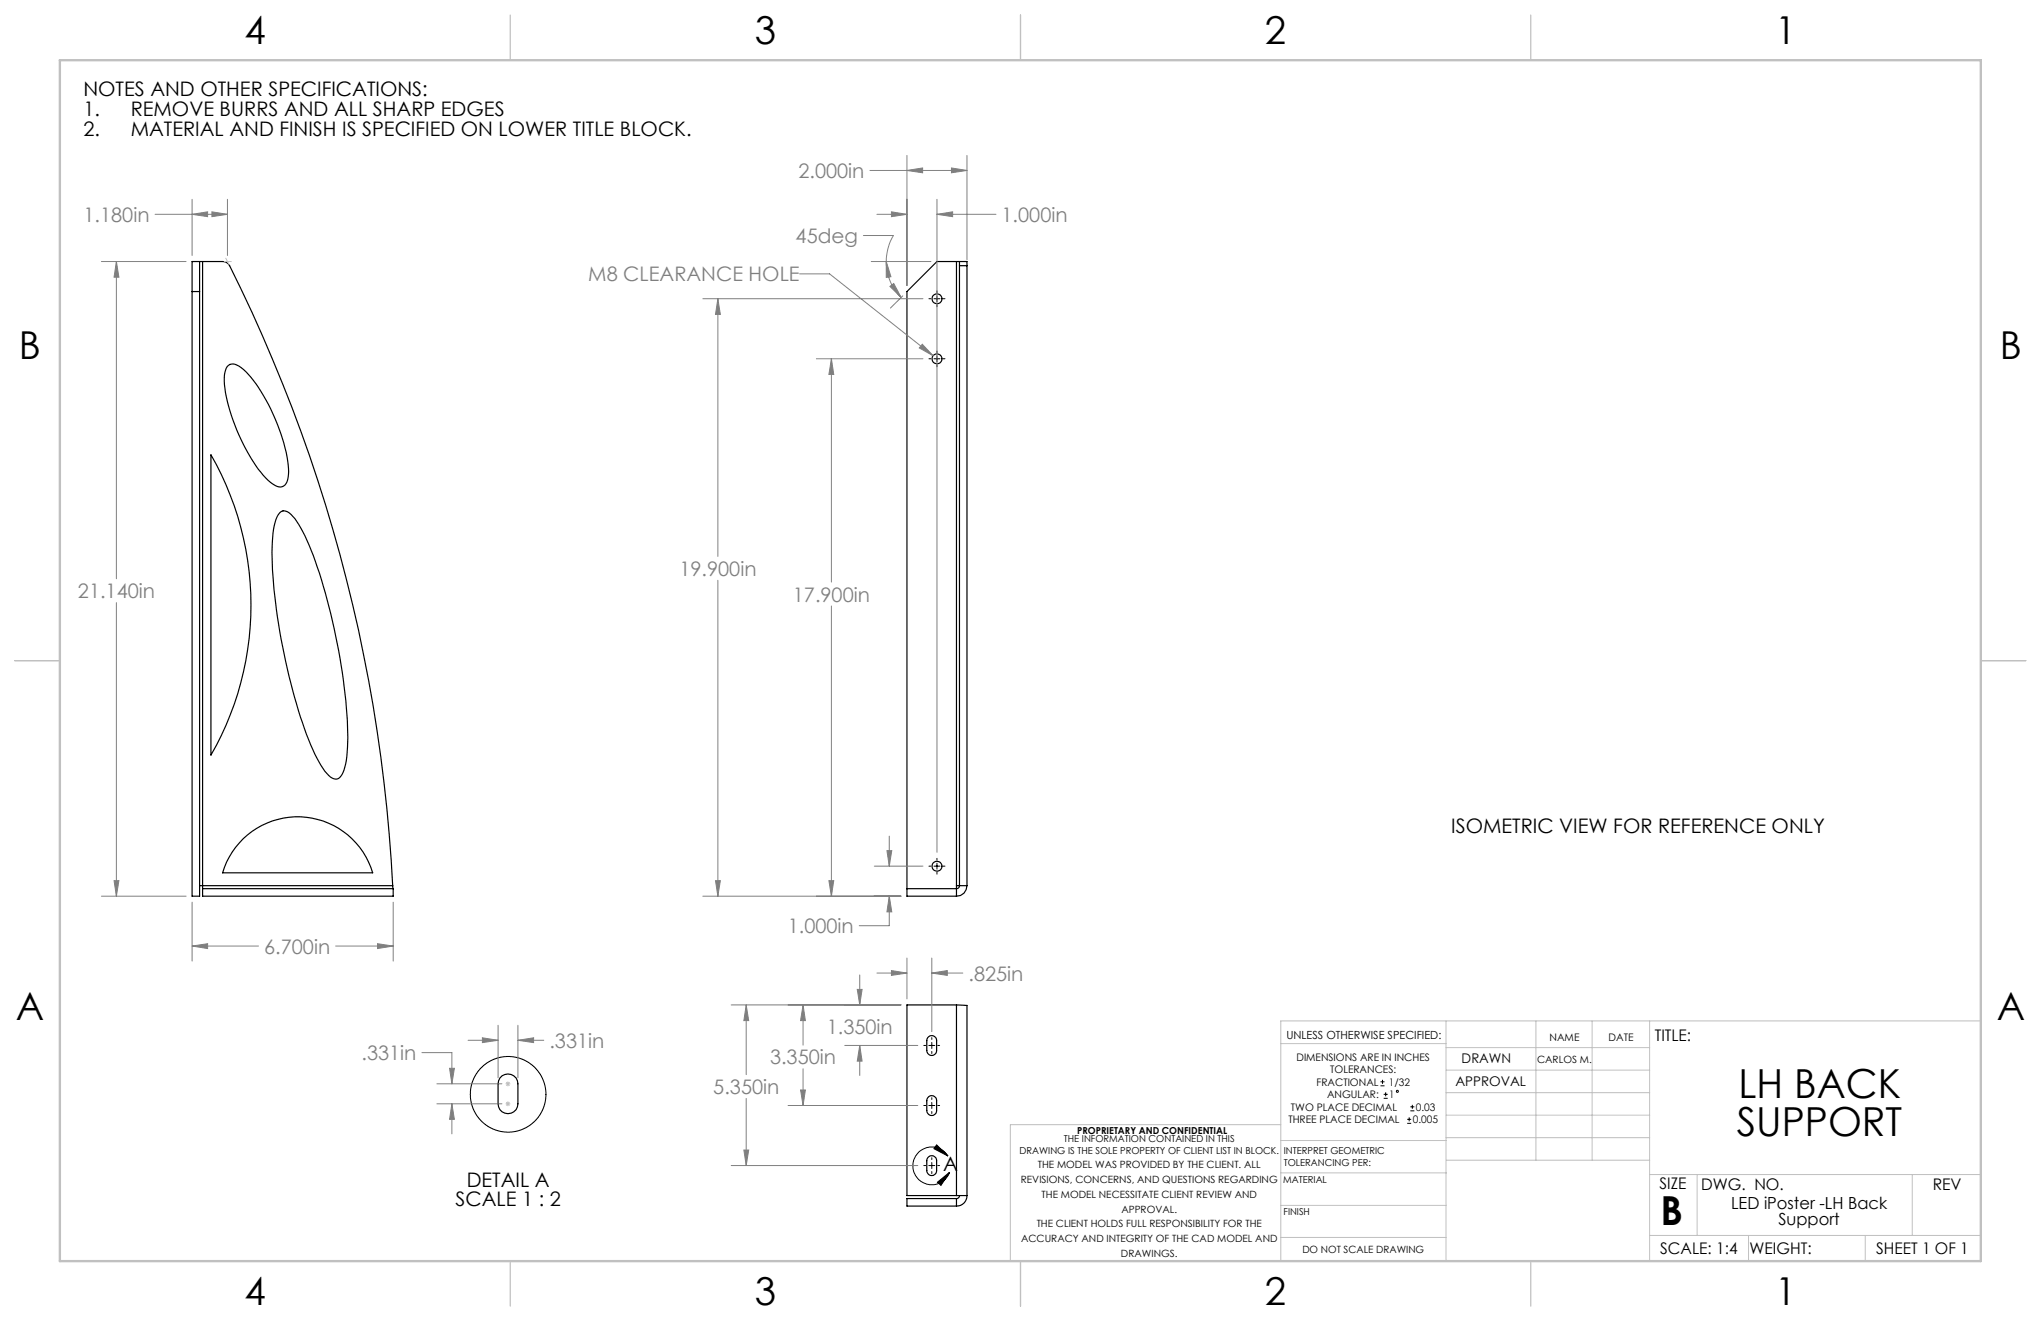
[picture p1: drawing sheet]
<svg xmlns="http://www.w3.org/2000/svg" width="432mm" height="279mm" viewBox="0 0 432 279" stroke-linecap="round" stroke-linejoin="round" font-family="sans-serif">
<g fill="none" stroke="#c0c0c0" stroke-width=".21">
<path d="M47.4 55.3h1.5M47.8 54.6l.6 1.3M305.9 215.9v50.8M324.9 215.9v29.5M336.8 215.9v29.5M349 215.9v50.8M419.1 215.9h-148.1v50.8M107 229.2h1M107 233.5h1M107.1 228.9l.7 .7M107.1 233.1l.7 .7M107.5 228.7v1.1"/>
<path d="M107.5 232.9v1.1M107.8 228.9l-.7 .7M107.8 233.1l-.7 .7M271 237.9h-57.3v28.8M271 220.7h34.9M305.9 231.1h43.1M305.9 226.3h43.1M305.9 221.6h43.1M305.9 235.9h43.1M271 255h34.9M271 248.1h35M271 241.2h35"/>
<path d="M305.9 240.6h43.1M306 245.4h43M349 248.4h70.1M359.1 248.4v12.9M404.6 248.4v12.9M271 261.7h34.9M349 261.3h70.1M369.9 261.3v5.4M394.6 261.3v5.4"/>
</g>
<path d="M107.9 3.2v9.5M215.9 3.2v9.5M323.8 3.2v9.5M3.1 139.7h9.6M419.1 139.7h9.5M107.9 266.7v9.6M215.9 266.7v9.6M323.8 266.7v9.6" fill="none" stroke="#c0c0c0" stroke-width=".25"/>
<path d="M12.7 12.7h406.4v254h-406.4z" fill="none" stroke="#c0c0c0" stroke-width=".5"/>
<g fill="none" stroke="#000" stroke-width=".25">
<path d="M40.6 55.3h1.6v134.2h-1.6zM42.2 55.3h.7M42.9 55.3h4.2a1.68 1.68 0 0 1 1.5 .9 330 330 0 0 1 34.5 131.1M42.9 55.3v132M202.4 55.3h.6M202.4 55.3v134.2M202.4 55.3h-4.2l-6.3 6.4v127.8h10.5M203 56.2v131.1M203 55.3v.9M203 55.3h1.6v.9M203 56.2h1.6M204.6 56.2v131.1"/>
<path d="M40.6 61.7h1.6M48.1 77.5a1.77 1.77 0 0 1 2.5-.1 22.4 22.4 0 0 1 6.2 8.1 33.5 33.5 0 0 1 4.2 14.9 2.3 2.3 0 0 1-1.6 2.6 6.1 6.1 0 0 1-3.7-2.5 39.1 39.1 0 0 1-8.3-19.9l.2-1.9zM44.6 96.2a63.8 63.8 0 0 1 0 63.5zM59.3 108.4a1.9 1.9 0 0 1 2.7 .9 33.1 33.1 0 0 1 5.1 10.7 122.7 122.7 0 0 1 6.5 37.1 15.6 15.6 0 0 1-1.2 6.7 1.46 1.46 0 0 1-2.5 .5 18.4 18.4 0 0 1-4.2-6.8 126.3 126.3 0 0 1-8.2-40.6 17.6 17.6 0 0 1 1.3-7.9zM51.4 177.4a16.6 16.6 0 0 1 27.4 7.2h-31.7a16.8 16.8 0 0 1 4.3-7.2zM42.2 187.3h.7M42.9 187.3v.7M42.9 187.3h40.2M42.9 188h40.3M42.9 188v1.5h40.3v-1.5M83.1 187.3l.1 .7M202.4 187.3h.6"/>
<path d="M203 187.3a.6 .6 0 0 1-.6 .7h-10.5M203 187.3h1.6M204.6 187.3a2.17 2.17 0 0 1-2.2 2.2M196.5 219.3a1.02 1.02 0 0 1 1.1-.2 1.02 1.02 0 0 1 .6 1v2.1a1.04 1.04 0 0 1-1.1 1 1.04 1.04 0 0 1-1-1v-2.4zM202.4 212.5l2.2 .2v40.2M202.4 212.5v40.4M202.4 212.5h-10.5v40.4h10.5M105.8 228a2.12 2.12 0 0 1 2.3-.7 2.12 2.12 0 0 1 1.5 1.9v4.3a2.1 2.1 0 0 1-2.1 2 2.1 2.1 0 0 1-2.1-2v-4.3zM196.5 232a1.02 1.02 0 0 1 1.1-.2 1.02 1.02 0 0 1 .6 1v2.1a1.04 1.04 0 0 1-1.1 1 1.04 1.04 0 0 1-1-1v-2.4zM196.5 244.7a1.02 1.02 0 0 1 1.1-.2 1.02 1.02 0 0 1 .6 1v2.1a1.04 1.04 0 0 1-1.1 1 1.04 1.04 0 0 1-1-1v-2.4zM202.4 252.9h2.2M202.4 253.5v1.6"/>
<path d="M202.4 253.5h-10.5v1.6h10.5M203 252.9a.6 .6 0 0 1-.6 .6M204.6 252.9a2.17 2.17 0 0 1-2.2 2.2"/>
<circle cx="198.2" cy="75.9" r="1.05"/>
<circle cx="198.2" cy="63.2" r="1.05"/>
<circle cx="198.2" cy="183.2" r="1.05"/>
</g>
<g fill="none" stroke="#000" stroke-width=".21">
<path d="M196.5 75.9h.5M196.5 63.2h.5M197.6 75.9h1.3M197.6 63.2h1.3M198.2 61.5v.4M198.2 62.5v1.3M198.2 64.5v.4M198.2 74.2v.4M198.2 75.2v1.3M198.2 77.2v.4M199.5 75.9h.4M199.5 63.2h.4"/>
<path d="M196.5 183.2h.5M197.6 183.2h1.3M198.2 181.5v.4M198.2 182.6v1.2M198.2 184.5v.4M199.5 183.2h.4M197.1 219.5v.4M195.4 221.1h.5M195.4 233.8h.5M196.5 221.1h1.3M196.5 233.8h1.3M197.1 220.5v1.3"/>
<path d="M197.1 222.4v.4M197.1 232.2v.4M197.1 233.2v1.3M197.1 235.1v.4M198.4 221.1h.4M198.4 233.8h.4M195.4 246.5h.5M196.5 246.5h1.3M197.1 244.9v.4M197.1 245.9v1.3M197.1 247.8v.4M198.2 242.1l2.4 2.4-3-1.5z"/>
<path d="M198.3 250l2.6-2.1-1.8 2.8zM198.4 246.5h.4M200.6 244.5a4 4 0 0 0-6.3-.8 4 4 0 0 0 .7 6.3 4 4 0 0 0 5.9-2.1"/>
<circle cx="107.5" cy="231.5" r="8"/>
</g>
<g fill="none" stroke="#808080" stroke-width=".21">
<path d="M184 36.1h20.6M191.9 36.1l3.3-.6v1zM191.9 32.9v27.5M201.3 35.5l3.3 .6-3.3 .4zM204.6 32.9v22M21.4 55.3h18M24.6 55.3l.6 3.3h-1.1zM24.6 55.3v67.1M32.8 45.3h15.3M40.6 45.3l3.3-.5v1zM40.6 42.2v11.8M44.8 44.8l3.3 .5-3.3 .5z"/>
<path d="M48.1 42.2v11.8M169.2 57.9h6.3l21.9 17.3M182.7 49.8h6.3a10.8 10.8 0 0 0-1.5 5.5M184.3 55.3h12.7M185.5 45.3h6.4M187.5 55.3l1 3.2-1 .2zM187.5 55.3a10.6 10.6 0 0 0 3.1 7.6M188.6 44.8l3.3 .5-3.3 .5zM198.2 45.3l3.3-.5v1zM198.2 42.2v138.1M198.2 45.3h12.5M148.7 63.2h46.6"/>
<path d="M151.9 63.2l.5 3.3h-1zM151.9 63.2v54.5M172.7 75.9h22.6M175.9 75.9l.5 3.3h-1zM175.9 75.9v47.2M188.3 60.6l.8-.6 1.5 2.9zM191 62.6l-2.6 2.6M195.1 72.8l2.3 2.4-2.9-1.6zM24.6 127.5v62M151.9 122.7v66.8M175.9 128.2v61.3M187.6 179.9h1.1l-.6 3.3z"/>
<path d="M188.1 176.8v6.4M21.4 189.5h18M24.1 186.3h1.1l-.6 3.2zM40.6 190.8v12.5M79.9 199.6l3.3 .5-3.3 .5zM83.2 190.8v12.5M148.7 189.5h41.9M151.4 186.3h1l-.5 3.2zM175.4 186.3h1l-.5 3.2zM185 183.2h10.3M188.1 189.5l.6 3.4h-1.1zM188.1 189.5v6.3h-6.3"/>
<path d="M40.6 200.1l3.3-.5v1zM40.6 200.1h14.1M71 200.1h12.2M102.1 219.5l3.3 .5-3.3 .5zM105.4 216.9v11.1M109.6 216.9v11.1M154.7 212.5h35.9M157.9 212.5l.5 3.4h-1zM157.9 212.5v14.8M169.9 212.5l.5 3.4h-1zM169.9 212.5v8.6M181.4 209.3h1l-.5 3.2z"/>
<path d="M181.9 206.2v6.3M185.5 205.8h6.4M188.6 205.3l3.3 .5-3.3 .5zM191.9 202.6v8.7M197.1 205.8l3.3-.5v1zM197.1 202.6v15.6M197.1 205.8h6.6M89.3 222.6h6.3v6.6M92.4 229.2h13.8M92.4 233.5h13.8M95.1 226h1l-.5 3.2zM95.6 233.5l.5 3.2h-1z"/>
<path d="M95.6 233.5v6.3M99 220h6.4M109.6 220l3.3-.5v1zM109.6 220h5.4M157.9 232.3v14.2M166.7 233.8h27.5M169.4 230.5h1l-.5 3.3zM169.9 226.1v7.7M178.7 221.1h15.5M181.9 221.1l.5 3.3h-1zM181.9 221.1v6.4M154.7 246.5h39.5"/>
<path d="M157.4 243.2h1l-.5 3.3z"/>
</g>
<path d="M198.2 242.1l2.4 2.4-3-1.5zM198.3 250l2.6-2.1-1.8 2.8z" fill="#000"/>
<g fill="#808080">
<path d="M201.3 35.5l3.3 .6-3.3 .4zM191.9 36.1l3.3-.6v1zM188.6 44.8l3.3 .5-3.3 .5zM198.2 45.3l3.3-.5v1zM187.5 55.3l1 3.2-1 .2zM188.3 60.6l.8-.6 1.5 2.9zM188.1 189.5l.6 3.4h-1.1zM187.6 179.9h1.1l-.6 3.3zM175.4 186.3h1l-.5 3.2zM175.9 75.9l.5 3.3h-1zM151.4 186.3h1l-.5 3.2zM151.9 63.2l.5 3.3h-1zM195.1 72.8l-.6 .8 2.9 1.6zM24.6 55.3l.6 3.3h-1.1zM24.1 186.3h1.1l-.6 3.2zM40.6 200.1l3.3-.5v1zM79.9 199.6l3.3 .5-3.3 .5zM181.4 209.3h1l-.5 3.2zM181.9 221.1l.5 3.3h-1zM169.9 212.5l.5 3.4h-1zM169.4 230.5h1l-.5 3.3zM157.9 212.5l.5 3.4h-1zM157.4 243.2h1l-.5 3.3zM188.6 205.3l3.3 .5-3.3 .5zM197.1 205.8l3.3-.5v1zM102.1 219.5l3.3 .5-3.3 .5zM109.6 220l3.3-.5v1z"/>
<path d="M44.8 44.8l3.3 .5-3.3 .5zM40.6 45.3l3.3-.5v1zM95.1 226h1l-.5 3.2zM95.6 233.5l.5 3.2h-1z"/>
</g>
<g fill="none" stroke="#000" stroke-width=".21">
<path d="M292.1 229.7h.8M292.1 228.8h.8M292.5 228.4v.8M292.7 232.3h.9M292.7 231.5h.9M293.2 231v.9M297.7 237.6h.9M297.7 236.7h.9M298.1 236.3v.9M298.4 234.9h.8M298.4 234.1h.8M298.8 233.7v.8"/>
<circle cx="295.6" cy="230.8" r=".21"/>
</g>
<g font-size="8.5">
<text x="367.8" y="232.2">LH BACK</text>
<text x="367.5" y="240.3">SUPPORT</text>
<text x="351.3" y="259">B</text>
</g>
<g font-size="8.1">
<text x="51.7" y="9.3">4</text>
<text x="159.7" y="9.3">3</text>
<text x="267.6" y="9.3">2</text>
<text x="375.6" y="9.3">1</text>
<text x="4" y="76">B</text>
<text x="423.1" y="76">B</text>
<text x="3.3" y="215.7">A</text>
<text x="422.4" y="215.7">A</text>
<text x="51.7" y="276">4</text>
<text x="159.7" y="276">3</text>
<text x="267.6" y="276">2</text>
<text x="375.6" y="276">1</text>
</g>
<g font-size="4.2">
<text x="17.7" y="20.3">NOTES AND OTHER SPECIFICATIONS:</text>
<text x="17.7" y="24.5">1.</text>
<text x="17.7" y="28.7">2.</text>
<text x="27.7" y="24.5">REMOVE BURRS AND ALL SHARP EDGES</text>
<text x="27.7" y="28.7">MATERIAL AND FINISH IS SPECIFIED ON LOWER TITLE BLOCK.</text>
<text x="307" y="176.2">ISOMETRIC VIEW FOR REFERENCE ONLY</text>
<text x="98.7" y="251">DETAIL A</text>
<text x="199.6" y="247.7">A</text>
<text x="96.4" y="255.2">SCALE 1 : 2</text>
</g>
<g font-size="4.2" fill="#808080">
<text x="168.9" y="37.6">2.000in</text>
<text x="17.7" y="46.9">1.180in</text>
<text x="211.9" y="46.9">1.000in</text>
<text x="168.3" y="51.4">45deg</text>
<text x="124.5" y="59.5">M8 CLEARANCE HOLE</text>
<text x="143.7" y="121.8">19.900in</text>
<text x="16.5" y="126.5">21.140in</text>
<text x="167.7" y="127.2">17.900in</text>
<text x="166.7" y="197.4">1.000in</text>
<text x="55.9" y="201.7">6.700in</text>
<text x="204.9" y="207.4">.825in</text>
<text x="116.2" y="221.6">.331in</text>
<text x="174.9" y="218.7">1.350in</text>
<text x="76.5" y="224.2">.331in</text>
<text x="162.9" y="225.1">3.350in</text>
<text x="150.9" y="231.4">5.350in</text>
</g>
<g font-size="3.5">
<text x="366.2" y="255.6">LED iPoster -LH Back</text>
<text x="376.2" y="259.2">Support</text>
</g>
<g font-size="3.4">
<text x="350.1" y="220.2">TITLE:</text>
<text x="351.1" y="251.6">SIZE</text>
<text x="359.9" y="251.6">DWG. NO.</text>
<text x="408.9" y="251.7">REV</text>
<text x="351.2" y="265.2">SCALE: 1:4</text>
<text x="370.1" y="265.3">WEIGHT:</text>
<text x="396.9" y="265.2">SHEET 1 OF 1</text>
</g>
<g font-size="2.8">
<text x="309.2" y="224.9">DRAWN</text>
<text x="307.9" y="229.6">APPROVAL</text>
</g>
<text font-size="2.4" x="272.2" y="219.7">UNLESS OTHERWISE SPECIFIED:</text>
<g font-size="2.2">
<text x="327.8" y="220.1">NAME</text>
<text x="340.3" y="220.2">DATE</text>
<text x="274.3" y="224.3">DIMENSIONS ARE IN INCHES</text>
<text x="281.4" y="227">TOLERANCES:</text>
<text x="278.5" y="229.6">FRACTIONAL</text>
<text x="280.8" y="232.3">ANGULAR:</text>
<text x="293.8" y="229.6">1/32</text>
<text x="293.9" y="232.3">1</text>
<text x="272.6" y="237.6">THREE PLACE DECIMAL</text>
<text x="273.1" y="234.9">TWO PLACE DECIMAL</text>
<text x="298.9" y="237.6">0.005</text>
<text x="299.5" y="234.9">0.03</text>
</g>
<g font-size="2.1">
<text x="325.2" y="224.9">CARLOS M.</text>
<text x="216" y="250.2">REVISIONS, CONCERNS, AND QUESTIONS REGARDING</text>
<text x="219.6" y="247.1">THE MODEL WAS PROVIDED BY THE CLIENT. ALL</text>
<text x="220.4" y="253.3">THE MODEL NECESSITATE CLIENT REVIEW AND</text>
<text x="237.2" y="256.5">APPROVAL.</text>
<text x="216" y="262.7">ACCURACY AND INTEGRITY OF THE CAD MODEL AND</text>
<text x="219.3" y="259.6">THE CLIENT HOLDS FULL RESPONSIBILITY FOR THE</text>
<text x="237.2" y="265.8">DRAWINGS.</text>
<text x="275.5" y="265.1">DO NOT SCALE DRAWING</text>
</g>
<g font-size="2">
<text x="227.9" y="239.9">PROPRIETARY AND CONFIDENTIAL</text>
<text x="215.7" y="244.1">DRAWING IS THE SOLE PROPERTY OF CLIENT LIST IN BLOCK.</text>
<text x="225.1" y="241.6">THE INFORMATION CONTAINED IN THIS</text>
<text x="271.6" y="244.1">INTERPRET GEOMETRIC</text>
<text x="271.5" y="250.2">MATERIAL</text>
<text x="271.6" y="246.6">TOLERANCING PER:</text>
<text x="271.5" y="257">FINISH</text>
</g>
</svg>
